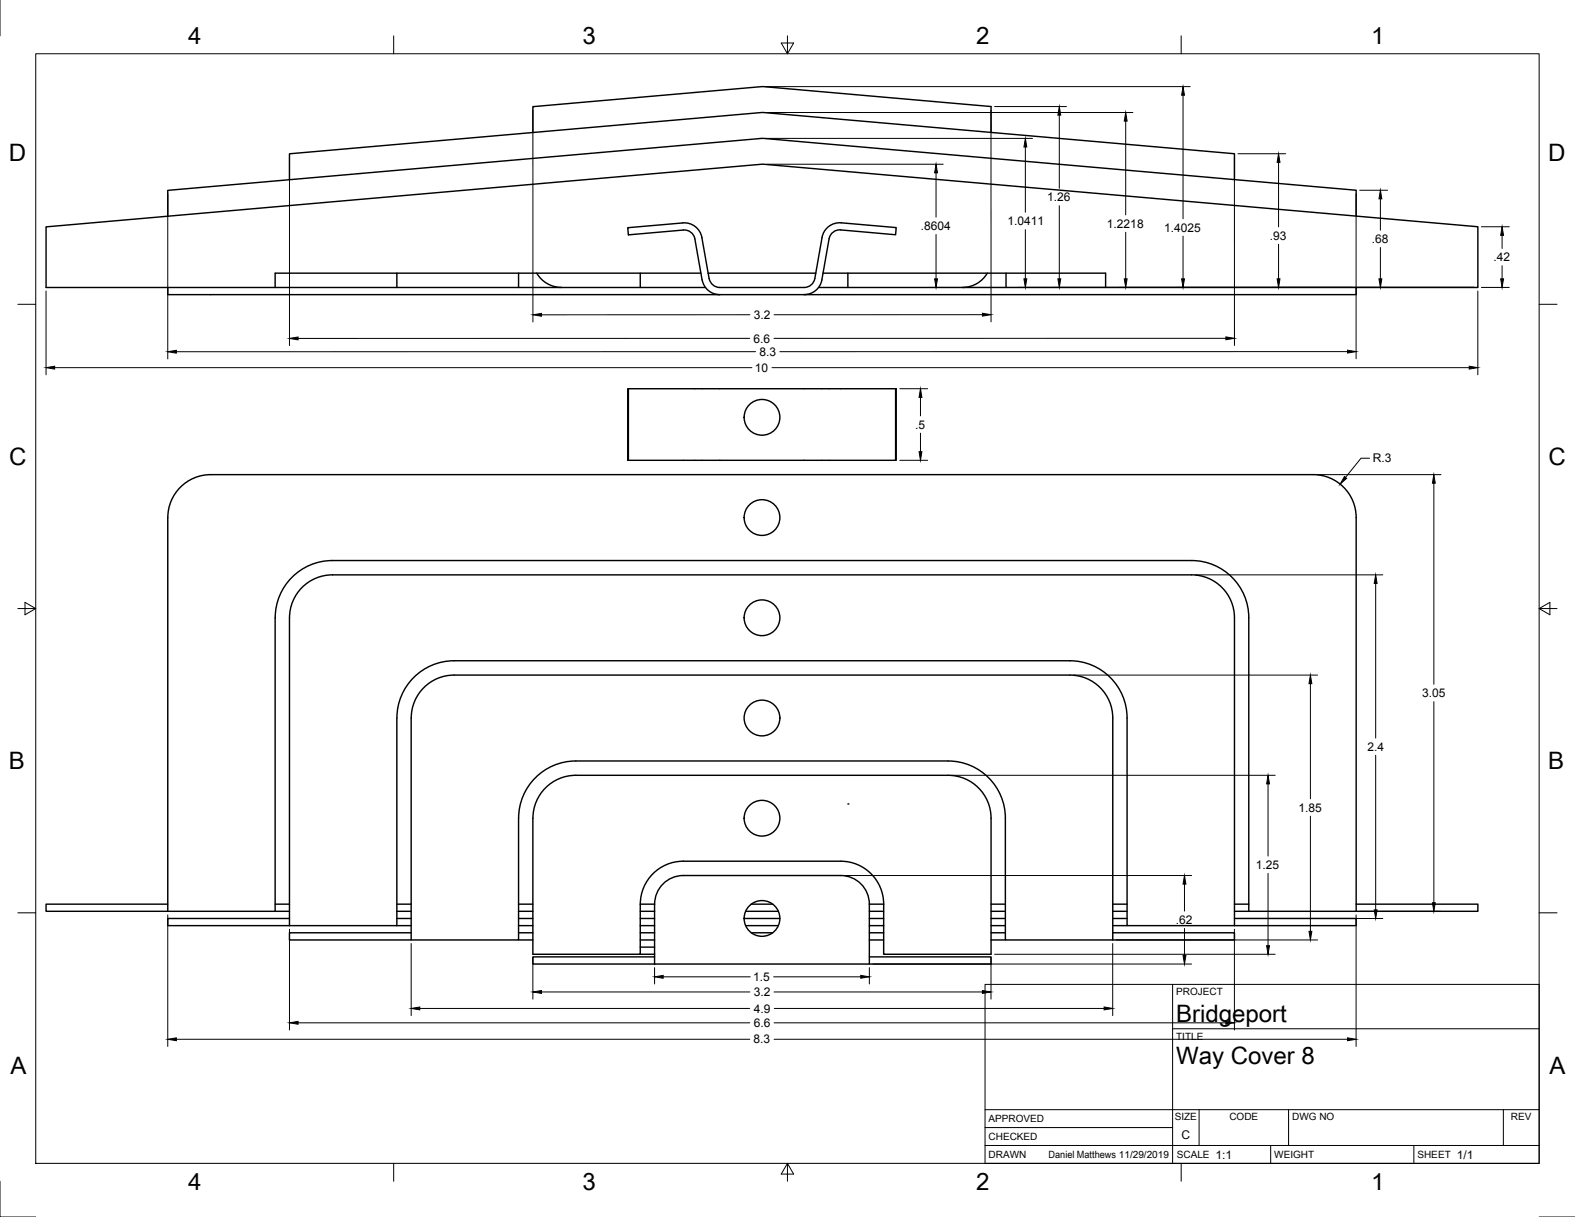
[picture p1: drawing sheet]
<svg xmlns="http://www.w3.org/2000/svg" width="559mm" height="432mm" viewBox="0 0 559 432" stroke-linecap="round" stroke-linejoin="round" font-family="sans-serif">
<!-- layer: Visible -->
<g fill="none" stroke="#000" stroke-width=".51">
<path d="M351.6 47v-9.2l-81.4-7.1-81.1 7.1v9.2M438 63.7v-9.2l-167.8-14.6-167.5 14.7v9.2M481.2 76.7v-9.2l-211-18.4-210.7 18.4v9.2M140.8 96.9v5.1M184 96.9v5.1M190.4 96.9a10.2 10.2 0 0 0 8.8 5.1M227.2 96.9v5.1M242.4 81.6l-19.5 1.7-.2-2.5 19.5-1.7a6.3 6.3 0 0 1 6.8 5.2M242.5 81.6a3.8 3.8 0 0 1 4 3.2l2.6 14.5M248.7 96.9h-151.1v5.1M249 84.3l2.6 14.5M249.1 99.3a6.3 6.3 0 0 0 6.3 5.2"/>
<path d="M251.2 96.9h38.2M291.6 99.3a6.3 6.3 0 0 1-6.3 5.2M292 96.9h100.3v5.1M294.2 84.7l-2.6 14.6M294.2 84.7a3.8 3.8 0 0 1 4-3.1l19.6 1.7 .2-2.5-19.5-1.7a6.3 6.3 0 0 0-6.9 5.2l-2.5 14.5a3.9 3.9 0 0 1-3.8 3.2h-29.9a3.8 3.8 0 0 1-3.8-3.2M300.8 96.9v5.1M350.3 96.9a10.1 10.1 0 0 1-8.8 5.1M356.9 96.9v5.1M59.5 102h-43.2v-21.5l253.9-22.2 254.1 22.2v21.5h-43.1M59.5 102h190.8M59.5 102v2.5h421.7v-2.5M290.4 102h190.8"/>
<path d="M222.9 137.9h-.2v25.4h95.1v-25.4M222.9 163.3v-25.4h95.1v25.4h-.2M161.1 234.4h218.5a20.3 20.3 0 0 1 20.3 20.4v73.6h38.1M161.1 239.5h218.5a15.2 15.2 0 0 1 15.2 15.3v78.7h-38.1v-43.2a20.3 20.3 0 0 0-20.3-20.3M161.1 234.4a20.3 20.3 0 0 0-20.3 20.4M161.1 239.5a15.2 15.2 0 0 0-15.2 15.3v78.7h38.1v-43.2a20.3 20.3 0 0 1 20.3-20.3h132.1M140.8 254.8v73.6M336.4 275.1h-132.1a15.2 15.2 0 0 0-15.2 15.2M336.4 275.1a15.2 15.2 0 0 1 15.2 15.2v48.3h-38.1v-17.8M189.1 290.3v48.3h38.1v-17.8M59.5 320.8h-43.2v2.5h43.2M59.5 323.3v-139.7a15.2 15.2 0 0 1 15.3-15.2h391.1a15.2 15.2 0 0 1 15.3 15.2v139.7"/>
<path d="M59.5 323.3h43.2M97.6 323.3v-104.1a20.3 20.3 0 0 1 20.3-20.3h304.9a20.3 20.3 0 0 1 20.3 20.3v104.1M97.6 320.8h5.1M102.7 325.9h-43.2v2.5h43.2M102.7 328.4v-109.2a15.2 15.2 0 0 1 15.3-15.2h304.7a15.2 15.2 0 0 1 15.3 15.2v109.2M102.7 328.4h43.2M140.8 325.9h5.1M140.8 320.8h5.1M140.8 323.3h5.1M145.9 331h-43.2v2.5h43.2M184 328.4h5.1M184 325.9h5.1"/>
<path d="M184 333.5h5.1M184 331h5.1M184 320.8h5.1M184 323.3h5.1M227.2 320.8h5v21.3M227.2 338.6h5M227.2 336h5M227.2 328.4h5M227.2 325.9h5M227.2 333.5h5M227.2 331h5M227.2 323.3h5"/>
<path d="M227.2 320.8a15.2 15.2 0 0 1 15.2-15.2h55.9a15.2 15.2 0 0 1 15.2 15.2M232.2 339.5h-43.1v2.6h43.1M232.3 320.8a10.1 10.1 0 0 1 10.1-10.2h55.9a10.1 10.1 0 0 1 10.1 10.2M264 325.9h12.7M264.5 328.4h11.7M264.5 323.3h11.7M266.5 331h7.7M266.5 320.8h7.7M308.4 339.5h43.2v2.6h-119.4M308.4 320.8v21.3M308.4 328.4h5.1M308.4 325.9h5.1"/>
<path d="M308.4 333.5h5.1M308.4 331h5.1M308.4 320.8h5.1M308.4 323.3h5.1M351.6 328.4h5.1M351.6 325.9h5.1M351.6 333.5h5.1M351.6 331h5.1M351.6 320.8h5.1M351.6 323.3h5.1M394.8 331h43.2v2.5h-43.2M394.8 328.4h5.1"/>
<path d="M394.8 325.9h5.1M394.8 320.8h5.1M394.8 323.3h5.1M438 325.9h43.2v2.5h-43.2M438 320.8h5.1M438 323.3h43.2M481.2 320.8h43.1v2.5h-43.1"/>
<circle cx="270.4" cy="148.1" r="6.3"/>
<circle cx="270.4" cy="183.6" r="6.3"/>
<circle cx="270.4" cy="219.2" r="6.3"/>
<circle cx="270.4" cy="254.8" r="6.3"/>
<circle cx="270.4" cy="290.3" r="6.3"/>
<circle cx="270.4" cy="325.9" r="6.3"/>
</g>
<circle cx="300.8" cy="285.2" r=".25" fill="#000"/>
<!-- layer: Border -->
<g fill="none" stroke="#000" stroke-width=".35">
<path d="M0 0v12.7M12.7 19.1h533.4v393.7h-533.4zM139.7 12.7v6.4M277.2 15.3h4.4l-2.2 3.8zM279.4 12.7v6.4M419.1 12.7v6.4M6.3 108h6.4M546.1 108h6.3M6.3 215.9h6.4M8.9 213.7l3.8 2.2-3.8 2.2zM546.1 215.9l3.8 2.2v-4.4l-3.8 2.2h6.3M6.3 323.9h6.4"/>
<path d="M546.1 323.9h6.3M0 419.1v12.7h12.7M139.7 412.8v6.3M279.4 412.8l2.2 3.8h-4.4zM279.4 412.8v6.3M419.1 412.8v6.3M546.1 431.8h12.7"/>
</g>
<!-- layer: Titleblock -->
<path d="M349.5 349.3h196.6v63.5h-196.6zM416 349.3v63.5M416 365h130.1M349.5 393.7h196.6M425.4 393.7v12.7M457.2 393.7v12.7M533.4 393.7v12.7M349.5 406.4h196.6M349.5 400.1h66.5M450.8 406.4v6.4M501.6 406.4v6.4" fill="none" stroke="#000" stroke-width=".35"/>
<!-- layer: Dimensions -->
<g fill="none" stroke="#000" stroke-width=".35">
<path d="M189.1 39.1v75.1M271.5 30.7h150.8M272.2 39.9h129.7M351.6 39.1v75.1M352.9 37.8h25.5M419.7 33.8v43.8M102.7 55.9v66.7M271.5 49.1h94.8M272.2 58.3h62.4M363.8 52.2v23.1M375.8 40.9v25.9M399.4 43v33.2"/>
<path d="M438 55.8v66.8M439.2 54.5h17M453.6 57.6v22.9M59.5 68.8v58.5M332.1 61.3v15.7M375.8 73v25.9M481.1 68.8v58.5M482.4 67.5h9.9M489.8 70.5v11.2M332.1 83.2v15.7M363.8 81.5v17.4M399.4 82.4v16.5"/>
<path d="M419.7 83.8v15.1M453.6 86.7v12.2M489.8 87.8v11.1M525.6 80.5h9.9M532.9 83.5v4.7M532.9 94.3v4.6M16.3 103.3v29.7M266.1 111.7h-74M329.6 102h193.4M348.6 111.7h-74M524.3 103.3v29.7M525.6 102h9.9"/>
<path d="M19.4 130.5h247.4M266 120.1h-160.3M268.1 124.8h-205.5M273.9 130.5h247.4M319.2 137.9h9.9M434.9 120l-160.3 .1M478.1 124.8h-201.4M326.6 141v6.6M326.6 153.7v6.6M319.2 163.3h9.9M467.2 168.4h44.1M485.9 162.6h-3l-5.5 6.8"/>
<path d="M508.7 171.5v71.3M424 204h66.6M488.1 207v54.9M380.8 239.5h86.7M464.9 242.6v40.8M508.7 249v71.3M337.6 275.1h114.8M449.9 278.1v25.6M488.1 268v54.8M464.9 289.6v40.9M299.6 310.6h123.2M420.2 313.7v9.6"/>
<path d="M449.9 309.9v25.6M59.5 324.6v46.7M102.7 329.7v35.7M145.9 334.8v25.5M189.1 339.9v14.6M351.6 339.9v14.6M352.9 338.6h99.5M394.8 334.8v25.5M396 333.5h71.5M420.2 329.4v9.6M438 329.7v35.7M439.2 325.9h51.4"/>
<path d="M481.1 324.6v46.7M482.4 323.3h28.9M148.9 357.8h117.1M192.1 352h73.9M232.2 343.3v5.8M235.3 346.6h30.9M274.5 346.6h30.9M274.6 352h74M274.7 357.8h117M308.4 343.3v5.8M309.7 342.1h113.1M62.6 368.7h203.4"/>
<path d="M105.7 362.9h160.3M274.6 362.9h160.3M274.6 368.7h203.5"/>
</g>
<g fill="#000" stroke="#000" stroke-width=".35">
<path d="M419.7 30.7l.5 3.1h-1zM363.8 49.1l.5 3.1h-1zM375.8 37.8l.5 3.1h-1zM399.4 39.9l.5 3.1h-1zM453.6 54.5l.5 3.1h-1zM332.1 58.3l.5 3h-1zM489.8 67.5l.5 3h-1.1zM331.6 98.9h1l-.5 3.1zM363.3 98.9h1l-.5 3.1zM375.3 98.9h1l-.5 3.1zM398.9 98.9h1l-.5 3.1zM419.2 98.9h1l-.5 3.1z"/>
<path d="M453.1 98.9h1l-.5 3.1zM489.2 98.9h1.1l-.5 3.1zM532.4 98.9h1l-.5 3.1zM532.9 80.5l.5 3h-1zM102.7 120.1l3-.5v1zM189.1 111.7l3-.5v1zM348.6 111.1l3 .6-3 .5zM434.9 119.5l3.1 .5-3.1 .5zM16.3 130.5l3.1-.6v1.1zM59.5 124.8l3.1-.5v1zM478.1 124.2l3 .6-3 .5zM521.3 129.9l3 .6-3 .5z"/>
<path d="M326.6 137.9l.5 3.1h-1zM326.1 160.3h1l-.5 3zM477 169.1l.8 .6-2.3 2.1zM508.7 168.4l.5 3.1h-1zM488.1 204l.5 3h-1zM464.9 239.5l.5 3.1h-1zM449.9 275.1l.5 3h-1zM420.2 310.6l.6 3.1h-1.1zM419.7 339h1.1l-.6 3.1zM449.4 335.5h1l-.5 3.1zM464.4 330.5h1l-.5 3zM487.6 322.8h1l-.5 3.1z"/>
<path d="M508.2 320.3h1l-.5 3zM145.9 357.8l3-.5v1zM189.1 352l3-.5v1zM232.2 346.6l3.1-.5v1zM305.4 346.1l3 .5-3 .5zM348.6 351.5l3 .5-3 .5zM391.7 357.3l3.1 .5-3.1 .5zM59.5 368.7l3.1-.5v1.1zM102.7 362.9l3-.5v1zM434.9 362.4l3.1 .5-3.1 .5zM478.1 368.2l3 .5-3 .6z"/>
</g>
<g font-size="8.5">
<text x="66.8" y="15.8">4</text>
<text x="206.6" y="15.8">3</text>
<text x="346.3" y="15.8">2</text>
<text x="486.5" y="15.8">1</text>
<text x="3.2" y="57">D</text>
<text x="549.2" y="57">D</text>
<text x="3.3" y="165">C</text>
<text x="549.4" y="165">C</text>
<text x="3.2" y="272.9">B</text>
<text x="549.2" y="272.9">B</text>
<text x="417.3" y="362.5">Bridgeport</text>
<text x="417.3" y="377.5">Way Cover 8</text>
<text x="3.7" y="380.9">A</text>
<text x="549.8" y="380.9">A</text>
<text x="66.8" y="422.2">4</text>
<text x="206.6" y="422.2">3</text>
<text x="346.3" y="422.2">2</text>
<text x="486.5" y="422.2">1</text>
</g>
<g font-size="4.3">
<text x="371.6" y="71.4">1.26</text>
<text x="326.7" y="81.6">.8604</text>
<text x="357.4" y="79.9">1.0411</text>
<text x="392.7" y="80.8">1.2218</text>
<text x="413.1" y="82.2">1.4025</text>
<text x="450.6" y="85.1">.93</text>
<text x="486.7" y="86.2">.68</text>
<text x="529.9" y="92.8">.42</text>
<text x="267.4" y="113.2">3.2</text>
<text x="267.3" y="121.6">6.6</text>
<text x="267.8" y="132">10</text>
<text x="269.4" y="126.3">8.3</text>
<text x="324.7" y="152.1">.5</text>
<text x="487.1" y="164.1">R.3</text>
<text x="504.6" y="247.4">3.05</text>
<text x="485.2" y="266.4">2.4</text>
<text x="460.7" y="288">1.85</text>
<text x="445.6" y="308.3">1.25</text>
<text x="417.2" y="327.9">.62</text>
<text x="267.2" y="348.1">1.5</text>
<text x="267.4" y="353.4">3.2</text>
<text x="267.4" y="359.3">4.9</text>
<text x="267.4" y="364.4">6.6</text>
<text x="267.4" y="370.2">8.3</text>
<text x="419.2" y="404">C</text>
<text x="431.3" y="411.1">1:1</text>
<text x="516.9" y="411.1">1/1</text>
</g>
<g font-size="3.5">
<text x="417.3" y="353.1">PROJECT</text>
<text x="417.3" y="368.8">TITLE</text>
<text x="350.8" y="398.2">APPROVED</text>
<text x="416.8" y="397.5">SIZE</text>
<text x="436.2" y="397.5">CODE</text>
<text x="458.4" y="397.5">DWG NO</text>
<text x="536.1" y="397.5">REV</text>
<text x="350.8" y="404.5">CHECKED</text>
<text x="350.8" y="410.9">DRAWN</text>
<text x="372" y="410.9">Daniel Matthews 11/29/2019</text>
<text x="417.5" y="410.9">SCALE</text>
<text x="452.1" y="410.9">WEIGHT</text>
<text x="502.9" y="410.9">SHEET</text>
</g>
</svg>
